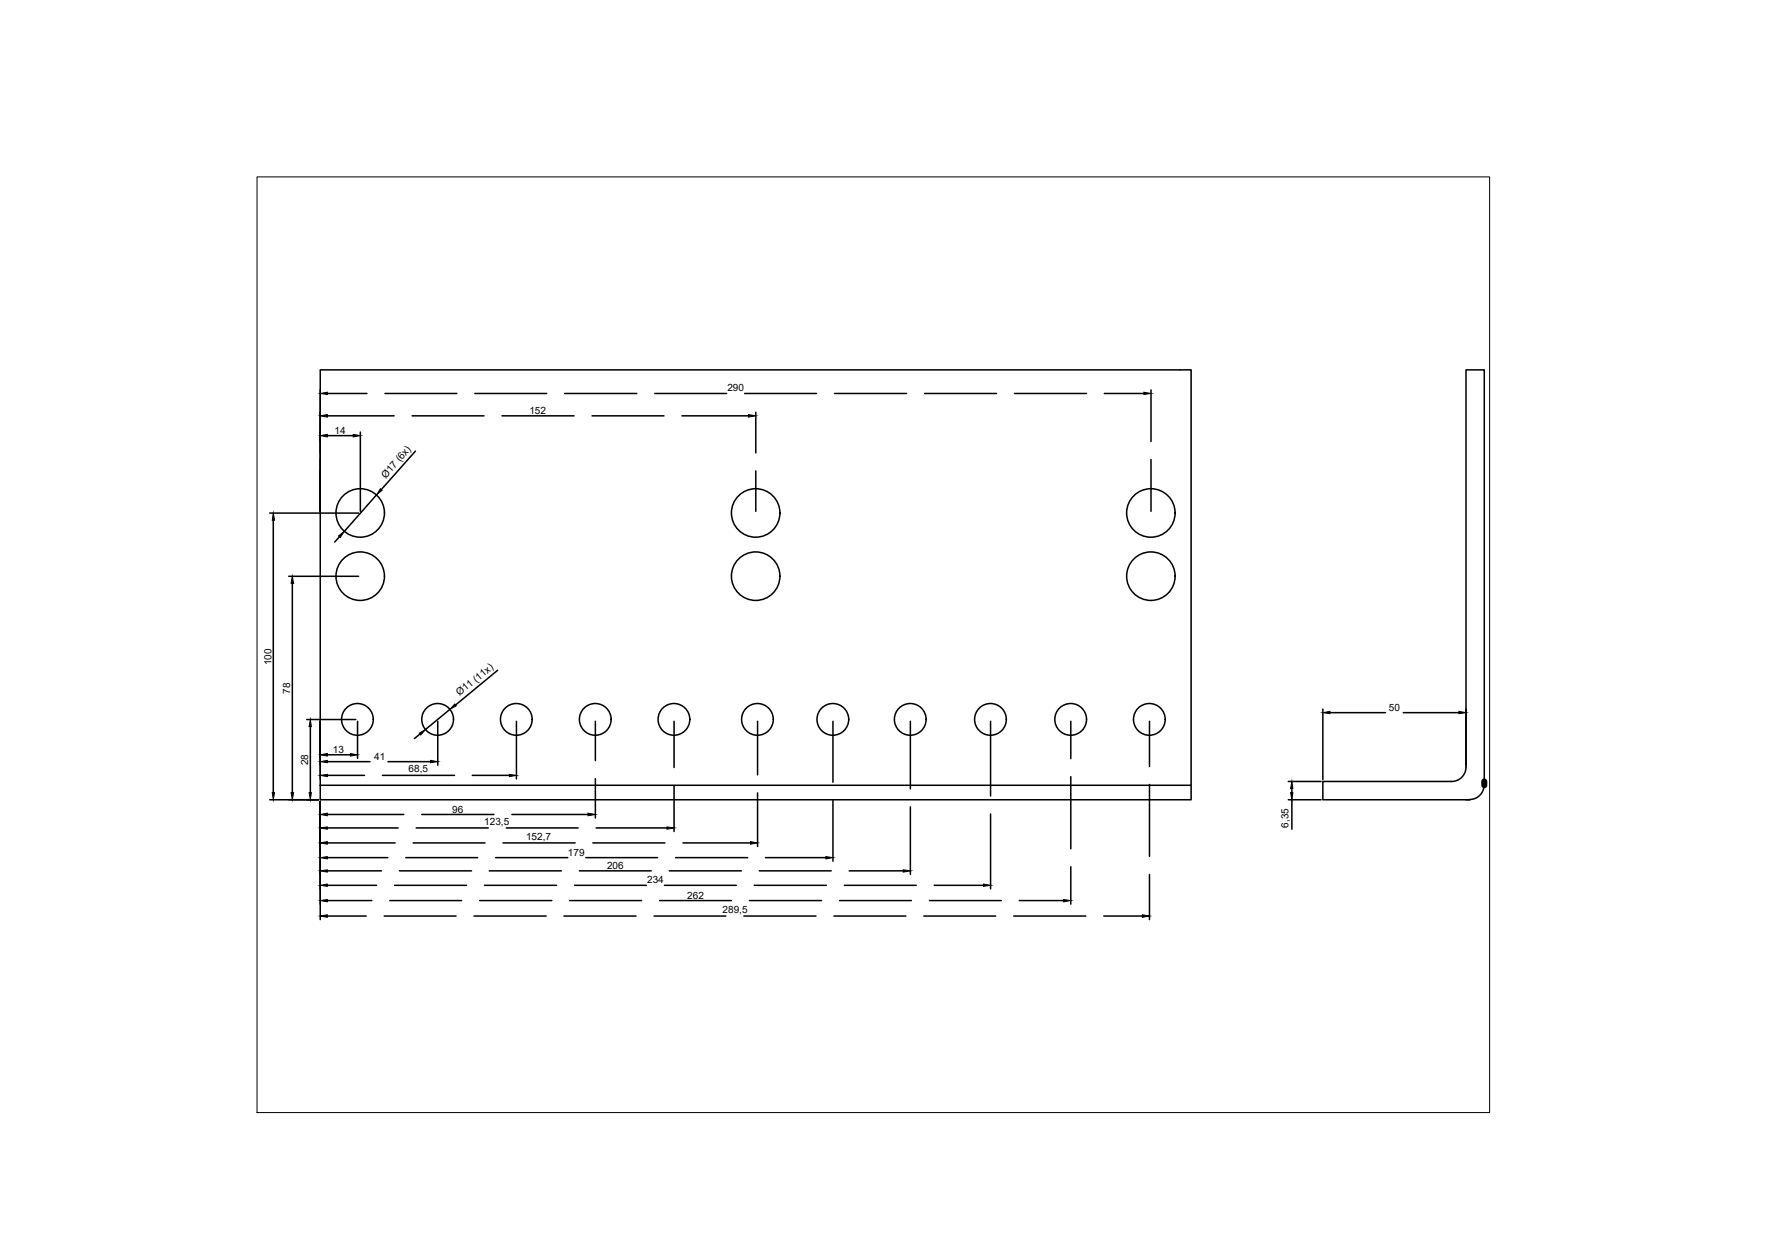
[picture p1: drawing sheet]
<svg xmlns="http://www.w3.org/2000/svg" width="297mm" height="210mm" viewBox="0 0 297 210" stroke-linecap="round" stroke-linejoin="round" font-family="sans-serif">
<!-- layer: 0 -->
<g fill="none" stroke="#000" stroke-width=".25">
<path d="M53.4 65v20.2M54.6 72.6h4.3M54.6 69.3h11.1M54.6 65.6h6.6M60.1 72v13.2M64.2 65.6h12M68.7 69.3h12M69.3 75.2l-5.7 6.4M79.2 65.6h12M83.7 69.3h12M94.2 65.6h12M98.7 69.3h12"/>
<path d="M109.2 65.6h12M113.7 69.3h11.1M124.2 65.6h12M126.1 68.7v6.8M126.1 78.5v6.7M139.2 65.6h12M154.2 65.6h12M169.2 65.6h12M184.2 65.6h6.6M192 65v8.6M192 76.6v8.6M45 85.5h14.8"/>
<path d="M45.6 86.7v45.5M48.2 96.1h11.6M48.8 97.3v34.9M56.6 89.5l-.8 .9M62.8 82.5l-5.4 6.1M51.2 120h8.1M75 118.3l-4 3.3M83 111.7l-7 5.8M220.6 118.2v11.8M221.8 118.8h9.3M234 118.8h9.3M244.5 118.2v9.4"/>
<path d="M45 133.3h8.1M51.8 121.1v11.1M53.4 130.9h145.3v2.4h-145.3v-71.6h145.3v69.2M53.4 120.3v9.6M53.4 133.6v19.7M54.6 125.8h3.8M54.6 127h7.1M54.6 129.3h6.2M54.6 135.8h12.7M54.6 138h11.8M59.6 120.3v6.1M63.8 129.3h12"/>
<path d="M64.7 127h7.1M69.4 138h12M70 122.4l-.9 .7M70.3 135.8h12.1M73 120.3v7.3M78.8 129.3h6.1M84.4 138h12M85.4 135.8h12.7M86.1 120.3v9.6M99.3 120.3v6.5M99.3 129.8v6.6M99.4 138h11.8"/>
<path d="M112.4 120.3v7.7M112.4 131v7.6M126.4 120.3v8.9M126.4 132.2v8.9M138.9 120.3v10.1M138.9 133.4v10.2M151.8 120.3v11.2M151.8 134.5v11.3M165.2 120.3v12.4M165.2 135.7v12.5M178.6 120.3v6.2M178.6 129.5v12"/>
<path d="M191.7 120.3v7.5M191.7 130.8v12M214.9 133.3h5.4M214.9 130.3h5.4M215.5 131.5v.7M215.5 133.3v4.9M244.5 127.9v-66.2h3.1v69.2M244.5 127.9a2.39 2.39 0 0 1-2.4 2.4h-21.5v3h24.5h-.6M247.5 130.9a2.39 2.39 0 0 1-2.4 2.4M54.6 140.5h11.3M54.6 143h10.1M54.6 145.2h9"/>
<path d="M54.6 147.6h8.2M54.6 150.1h7.4M54.6 152.7h6.5M64.1 152.7h12M65 150.1h12M65.8 147.6h12M66.6 145.2h12M67.7 143h12M68.9 140.5h12M79.1 152.7h12M80 150.1h12M80.8 147.6h12"/>
<path d="M81.6 145.2h12M82.7 143h12M83.9 140.5h12M94.1 152.7h12M95 150.1h12M95.8 147.6h12M96.6 145.2h12M97.7 143h12M98.9 140.5h12M109.1 152.7h12M110 150.1h12M110.8 147.6h12"/>
<path d="M111.6 145.2h12M112.7 143h12M113.9 140.5h11.3M124.1 152.7h12M125 150.1h12M125.8 147.6h12M126.6 145.2h12M127.7 143h10M139.1 152.7h12M140 150.1h12M140.8 147.6h12M141.6 145.2h9.1"/>
<path d="M154.1 152.7h12M155 150.1h12M155.8 147.6h8.2M169.1 152.7h12M170 150.1h7.4M178.6 144.5v6.2M184.1 152.7h6.4M191.7 145.8v7.5"/>
<circle cx="60.1" cy="96.1" r="4"/>
<circle cx="60.1" cy="85.5" r="4"/>
<circle cx="126" cy="96.1" r="4"/>
<circle cx="126" cy="85.5" r="4"/>
<circle cx="191.9" cy="96.1" r="4"/>
<circle cx="191.9" cy="85.5" r="4"/>
<circle cx="59.6" cy="119.9" r="2.65"/>
<circle cx="73" cy="119.9" r="2.65"/>
<circle cx="86.1" cy="119.9" r="2.65"/>
<circle cx="99.3" cy="119.9" r="2.65"/>
<circle cx="112.4" cy="119.9" r="2.65"/>
<circle cx="126.3" cy="119.9" r="2.65"/>
<circle cx="138.9" cy="119.9" r="2.65"/>
<circle cx="151.8" cy="119.9" r="2.65"/>
<circle cx="165.2" cy="119.9" r="2.65"/>
<circle cx="178.6" cy="119.9" r="2.65"/>
<circle cx="191.7" cy="119.9" r="2.65"/>
</g>
<g fill="#000" stroke="#000" stroke-width=".17">
<path d="M53.4 72.6l1.2-.2v.4zM53.4 69.3l1.2-.2v.4zM53.4 65.6l1.2-.2v.4zM58.9 72.4l1.2 .2-1.2 .2zM124.8 69.1l1.3 .2-1.3 .2zM190.8 65.4l1.2 .2-1.2 .2zM45.6 85.5l.2 1.2h-.4zM48.8 96.1l.2 1.2h-.5zM56.5 89.4l.9-.8-.6 1zM63.4 81.5l.3 .2-.9 .8zM75.8 117.4l.3 .3-1.1 .6zM220.6 118.8l1.2-.2v.4z"/>
<path d="M243.3 118.6l1.2 .2-1.2 .2zM45.4 132.2h.4l-.2 1.1zM48.5 132.2h.5l-.2 1.1zM51.8 120l.1 1.1h-.4zM51.5 132.2h.4l-.1 1.1zM53.4 125.8l1.2-.2v.5zM53.4 127l1.2-.2v.4zM53.4 129.3l1.2-.2v.4zM53.4 135.8l1.2-.2v.4zM53.4 138l1.2-.1v.3zM58.4 125.6l1.2 .2-1.2 .3zM69.9 122.2l1.1-.6-.8 .9z"/>
<path d="M71.8 126.8l1.2 .2-1.2 .2zM84.9 129.1l1.2 .2-1.2 .2zM98.1 135.6l1.2 .2-1.2 .2zM111.2 137.9l1.2 .1-1.2 .2zM215.5 130.3l.1 1.2h-.3zM215.3 132.2h.3l-.1 1.1zM53.4 140.5l1.2-.2v.4zM53.4 143l1.2-.2v.4zM53.4 145.2l1.2-.2v.4zM53.4 147.6l1.2-.2v.4zM53.4 150.1l1.2-.1v.4zM53.4 152.7l1.2-.2v.4z"/>
<path d="M125.2 140.3l1.2 .2-1.2 .2zM137.7 142.8l1.2 .2-1.2 .2zM150.7 145l1.1 .2-1.1 .2zM164 147.4l1.2 .2-1.2 .2zM177.4 150l1.2 .1-1.2 .3zM190.5 152.5l1.2 .2-1.2 .2z"/>
</g>
<path d="M247.6 130.3v.6" fill="none" stroke="#000" stroke-width="1"/>
<path d="M42.9 29.5h205.5v156h-205.5z" fill="none" stroke="#000" stroke-width=".17"/>
<g font-size="1.7">
<text x="121.3" y="65.3">290</text>
<text x="88.3" y="69">152</text>
<text x="55.8" y="72.3">14</text>
<text x="64.3" y="79.8" transform="rotate(-49 64.3 79.8)">Ø17 (6x)</text>
<text x="45.3" y="110.9" transform="rotate(-90 45.3 110.9)">100</text>
<text x="48.4" y="115.6" transform="rotate(-90 48.4 115.6)">78</text>
<text x="76.7" y="116.1" transform="rotate(-39 76.7 116.1)">Ø11 (11x)</text>
<text x="231.6" y="118.5">50</text>
<text x="55.5" y="125.5">13</text>
<text x="51.4" y="127.6" transform="rotate(-90 51.4 127.6)">28</text>
<text x="62.4" y="126.7">41</text>
<text x="68.1" y="128.8">68,5</text>
<text x="75.4" y="135.5">96</text>
<text x="80.8" y="137.5">123,5</text>
<text x="214.9" y="138" transform="rotate(-90 214.9 138)">6,35</text>
<text x="87.7" y="140">152,7</text>
<text x="94.7" y="142.7">179</text>
<text x="101.2" y="144.9">206</text>
<text x="107.9" y="147.3">234</text>
<text x="114.6" y="149.8">262</text>
<text x="120.5" y="152.2">289,5</text>
</g>
</svg>
